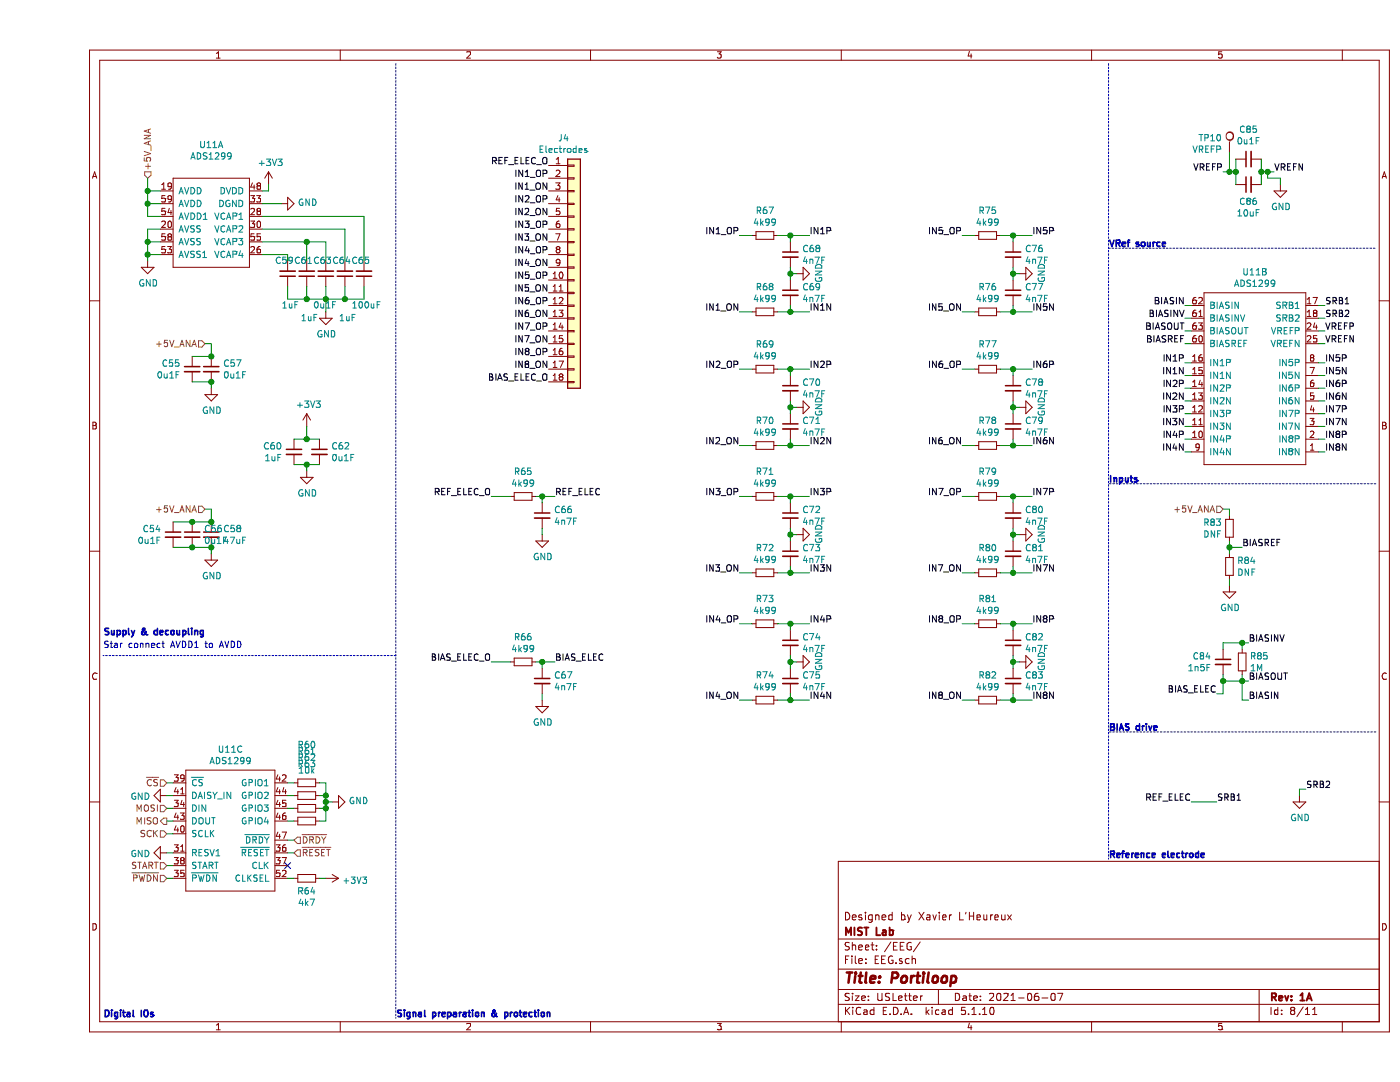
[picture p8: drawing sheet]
EESchema Schematic File Version 4
EELAYER 30 0
EELAYER END
$Descr USLetter 11000 8500
encoding utf-8
Sheet 8 11
Title "Portiloop"
Date "2021-06-07"
Rev "1A"
Comp "MIST Lab"
Comment1 "Designed by Xavier L'Heureux"
Comment2 ""
Comment3 ""
Comment4 ""
$EndDescr
$Comp
L components:ADS1299 U11
U 1 1
P 1350 1750
F 0 "U11" H 1350 2365 50  0000 C CNN
F 1 "ADS1299" H 1350 2274 50  0000 C CNN
F 2 "Package_QFP:TQFP-64_10x10mm_P0.5mm" H 1500 2000 50  0001 C CNN
F 3 "" H 1500 2000 50  0001 C CNN
	1    1350 1750
	1    0    0    -1  
$EndComp
$Comp
L components:ADS1299 U11
U 2 1
P 9550 2950
F 0 "U11" H 9550 3765 50  0000 C CNN
F 1 "ADS1299" H 9550 3674 50  0000 C CNN
F 2 "Package_QFP:TQFP-64_10x10mm_P0.5mm" H 9700 3200 50  0001 C CNN
F 3 "" H 9700 3200 50  0001 C CNN
	2    9550 2950
	1    0    0    -1  
$EndComp
$Comp
L components:ADS1299 U11
U 3 1
P 1500 6650
F 0 "U11" H 1500 7415 50  0000 C CNN
F 1 "ADS1299" H 1500 7324 50  0000 C CNN
F 2 "Package_QFP:TQFP-64_10x10mm_P0.5mm" H 1650 6900 50  0001 C CNN
F 3 "" H 1650 6900 50  0001 C CNN
	3    1500 6650
	1    0    0    -1  
$EndComp
$Comp
L Device:C_Small C58
U 1 1
P 1350 4200
F 0 "C58" H 1442 4246 50  0000 L CNN
F 1 "47uF" H 1442 4155 50  0000 L CNN
F 2 "Capacitor_SMD:C_1210_3225Metric" H 1350 4200 50  0001 C CNN
F 3 "~" H 1350 4200 50  0001 C CNN
	1    1350 4200
	1    0    0    -1  
$EndComp
Wire Wire Line
	1800 1450 1800 1500
Wire Wire Line
	1800 1500 1750 1500
$Comp
L power:GND #PWR089
U 1 1
P 1900 1600
F 0 "#PWR089" H 1900 1350 50  0001 C CNN
F 1 "GND" V 1905 1472 50  0000 R CNN
F 2 "" H 1900 1600 50  0001 C CNN
F 3 "" H 1900 1600 50  0001 C CNN
	1    1900 1600
	0    -1   -1   0   
$EndComp
Wire Wire Line
	1900 1600 1750 1600
Wire Wire Line
	850  2050 850  2000
Wire Wire Line
	850  2000 950  2000
Wire Wire Line
	850  2000 850  1900
Wire Wire Line
	850  1900 950  1900
Connection ~ 850  2000
Wire Wire Line
	850  1900 850  1800
Wire Wire Line
	850  1800 950  1800
Connection ~ 850  1900
Wire Wire Line
	850  1500 850  1600
Wire Wire Line
	850  1700 950  1700
Connection ~ 850  1500
Wire Wire Line
	850  1500 950  1500
Wire Wire Line
	950  1600 850  1600
Connection ~ 850  1600
Wire Wire Line
	850  1600 850  1700
$Comp
L Device:C_Small C64
U 1 1
P 2400 2150
F 0 "C64" H 2500 2050 50  0000 R CNN
F 1 "1uF" H 2450 2500 50  0000 R CNN
F 2 "Capacitor_SMD:C_0201_0603Metric" H 2400 2150 50  0001 C CNN
F 3 "~" H 2400 2150 50  0001 C CNN
	1    2400 2150
	-1   0    0    1   
$EndComp
Wire Wire Line
	2400 2350 2400 2250
$Comp
L Device:C_Small C63
U 1 1
P 2250 2150
F 0 "C63" H 2350 2050 50  0000 R CNN
F 1 "0u1F" H 2350 2400 50  0000 R CNN
F 2 "Capacitor_SMD:C_0201_0603Metric" H 2250 2150 50  0001 C CNN
F 3 "~" H 2250 2150 50  0001 C CNN
	1    2250 2150
	-1   0    0    1   
$EndComp
$Comp
L Device:C_Small C61
U 1 1
P 2100 2150
F 0 "C61" H 2200 2050 50  0000 R CNN
F 1 "1uF" H 2150 2500 50  0000 R CNN
F 2 "Capacitor_SMD:C_0201_0603Metric" H 2100 2150 50  0001 C CNN
F 3 "~" H 2100 2150 50  0001 C CNN
	1    2100 2150
	-1   0    0    1   
$EndComp
Wire Wire Line
	2100 2350 2100 2250
$Comp
L Device:C_Small C59
U 1 1
P 1950 2150
F 0 "C59" H 2050 2050 50  0000 R CNN
F 1 "1uF" H 2000 2400 50  0000 R CNN
F 2 "Capacitor_SMD:C_0201_0603Metric" H 1950 2150 50  0001 C CNN
F 3 "~" H 1950 2150 50  0001 C CNN
	1    1950 2150
	-1   0    0    1   
$EndComp
Wire Wire Line
	1950 2350 1950 2250
$Comp
L Device:C_Small C65
U 1 1
P 2550 2150
F 0 "C65" H 2650 2050 50  0000 R CNN
F 1 "100uF" H 2650 2400 50  0000 R CNN
F 2 "Capacitor_SMD:C_1210_3225Metric" H 2550 2150 50  0001 C CNN
F 3 "~" H 2550 2150 50  0001 C CNN
	1    2550 2150
	-1   0    0    1   
$EndComp
Wire Wire Line
	2550 2350 2550 2250
Wire Wire Line
	2250 2450 2250 2350
Wire Wire Line
	2250 2350 2100 2350
Connection ~ 2100 2350
Wire Wire Line
	2100 2350 1950 2350
Wire Wire Line
	2250 2350 2400 2350
Connection ~ 2250 2350
Connection ~ 2400 2350
Wire Wire Line
	2400 2350 2550 2350
Wire Wire Line
	2250 2350 2250 2250
Wire Wire Line
	1950 2050 1950 2000
Wire Wire Line
	1750 2000 1950 2000
Wire Wire Line
	2100 1900 2100 2050
Wire Wire Line
	1750 1900 2100 1900
Wire Wire Line
	2100 1900 2250 1900
Wire Wire Line
	2250 1900 2250 2050
Connection ~ 2100 1900
Wire Wire Line
	2400 1800 2400 2050
Wire Wire Line
	1750 1800 2400 1800
Wire Wire Line
	2550 1700 2550 2050
Wire Wire Line
	1750 1700 2550 1700
Text HLabel 850  1400 1    50   Input ~ 0
+5V_ANA
Text HLabel 1300 4000 0    50   Input ~ 0
+5V_ANA
Wire Wire Line
	1300 4000 1350 4000
Wire Wire Line
	1350 4350 1350 4300
$Comp
L Device:C_Small C62
U 1 1
P 2200 3550
F 0 "C62" H 2292 3596 50  0000 L CNN
F 1 "0u1F" H 2292 3505 50  0000 L CNN
F 2 "Capacitor_SMD:C_0201_0603Metric" H 2200 3550 50  0001 C CNN
F 3 "~" H 2200 3550 50  0001 C CNN
	1    2200 3550
	1    0    0    -1  
$EndComp
$Comp
L Device:C_Small C60
U 1 1
P 2000 3550
F 0 "C60" H 1908 3596 50  0000 R CNN
F 1 "1uF" H 1908 3505 50  0000 R CNN
F 2 "Capacitor_SMD:C_0201_0603Metric" H 2000 3550 50  0001 C CNN
F 3 "~" H 2000 3550 50  0001 C CNN
	1    2000 3550
	1    0    0    -1  
$EndComp
Wire Wire Line
	2100 3350 2100 3450
Wire Wire Line
	2100 3450 2000 3450
Connection ~ 2100 3450
Wire Wire Line
	2100 3700 2100 3650
Wire Wire Line
	2100 3650 2000 3650
Connection ~ 2100 3650
Wire Wire Line
	2100 3650 2200 3650
Wire Wire Line
	2100 3450 2200 3450
$Comp
L power:GND #PWR091
U 1 1
P 2100 3700
F 0 "#PWR091" H 2100 3450 50  0001 C CNN
F 1 "GND" H 2105 3527 50  0000 C CNN
F 2 "" H 2100 3700 50  0001 C CNN
F 3 "" H 2100 3700 50  0001 C CNN
	1    2100 3700
	1    0    0    -1  
$EndComp
$Comp
L Device:C_Small C85
U 1 1
P 9500 1250
F 0 "C85" V 9729 1250 50  0000 C CNN
F 1 "0u1F" V 9638 1250 50  0000 C CNN
F 2 "Capacitor_SMD:C_0201_0603Metric" H 9500 1250 50  0001 C CNN
F 3 "~" H 9500 1250 50  0001 C CNN
	1    9500 1250
	0    -1   -1   0   
$EndComp
$Comp
L Device:C_Small C86
U 1 1
P 9500 1450
F 0 "C86" V 9363 1450 50  0000 C CNN
F 1 "10uF" V 9272 1450 50  0000 C CNN
F 2 "Capacitor_SMD:C_0603_1608Metric" H 9500 1450 50  0001 C CNN
F 3 "~" H 9500 1450 50  0001 C CNN
	1    9500 1450
	0    -1   -1   0   
$EndComp
Wire Wire Line
	9300 1350 9350 1350
Wire Wire Line
	9400 1350 9400 1450
Connection ~ 9400 1350
Wire Wire Line
	9600 1350 9600 1450
Connection ~ 9600 1350
Wire Wire Line
	9600 1350 9600 1250
Wire Wire Line
	9400 1350 9400 1250
Text Label 9300 1350 2    50   ~ 0
VREFP
Text Label 9700 1350 0    50   ~ 0
VREFN
Wire Wire Line
	9600 1350 9650 1350
Text Label 10100 2700 0    50   ~ 0
VREFN
Text Label 10100 2600 0    50   ~ 0
VREFP
Connection ~ 9650 1350
Wire Wire Line
	9650 1350 9700 1350
Wire Wire Line
	9650 1400 9750 1400
Wire Wire Line
	9750 1400 9750 1450
Wire Wire Line
	9650 1400 9650 1350
$Comp
L Connector:TestPoint TP10
U 1 1
P 9350 1200
F 0 "TP10" H 9293 1318 50  0000 R CNN
F 1 "VREFP" H 9293 1227 50  0000 R CNN
F 2 "TestPoint:TestPoint_Pad_D1.0mm" H 9550 1200 50  0001 C CNN
F 3 "~" H 9550 1200 50  0001 C CNN
	1    9350 1200
	1    0    0    -1  
$EndComp
Wire Wire Line
	9350 1200 9350 1350
Connection ~ 9350 1350
Wire Wire Line
	9350 1350 9400 1350
$Comp
L Device:R_Small R60
U 1 1
P 2100 6150
F 0 "R60" V 1800 6150 50  0000 C CNN
F 1 "10k" V 2000 6150 50  0000 C CNN
F 2 "Resistor_SMD:R_0603_1608Metric" H 2100 6150 50  0001 C CNN
F 3 "~" H 2100 6150 50  0001 C CNN
	1    2100 6150
	0    1    1    0   
$EndComp
Wire Wire Line
	2000 6150 1950 6150
Wire Wire Line
	2250 6150 2200 6150
$Comp
L Device:R_Small R61
U 1 1
P 2100 6250
F 0 "R61" V 1750 6250 50  0000 C CNN
F 1 "10k" V 1995 6250 50  0001 C CNN
F 2 "Resistor_SMD:R_0603_1608Metric" H 2100 6250 50  0001 C CNN
F 3 "~" H 2100 6250 50  0001 C CNN
	1    2100 6250
	0    1    1    0   
$EndComp
Wire Wire Line
	2000 6250 1950 6250
$Comp
L power:GND #PWR094
U 1 1
P 2300 6300
F 0 "#PWR094" H 2300 6050 50  0001 C CNN
F 1 "GND" V 2305 6172 50  0000 R CNN
F 2 "" H 2300 6300 50  0001 C CNN
F 3 "" H 2300 6300 50  0001 C CNN
	1    2300 6300
	0    -1   -1   0   
$EndComp
Wire Wire Line
	2250 6250 2200 6250
Wire Wire Line
	2000 6350 1950 6350
Wire Wire Line
	2250 6350 2200 6350
$Comp
L Device:R_Small R63
U 1 1
P 2100 6450
F 0 "R63" V 1650 6450 50  0000 C CNN
F 1 "10k" V 1995 6450 50  0001 C CNN
F 2 "Resistor_SMD:R_0603_1608Metric" H 2100 6450 50  0001 C CNN
F 3 "~" H 2100 6450 50  0001 C CNN
	1    2100 6450
	0    1    1    0   
$EndComp
Wire Wire Line
	2000 6450 1950 6450
Wire Wire Line
	2250 6450 2200 6450
Wire Wire Line
	2300 6300 2250 6300
Wire Wire Line
	2250 6300 2250 6350
Connection ~ 2250 6350
Wire Wire Line
	2250 6350 2250 6450
Wire Wire Line
	2250 6300 2250 6250
Connection ~ 2250 6300
Connection ~ 2250 6250
Wire Wire Line
	2250 6250 2250 6150
$Comp
L power:GND #PWR085
U 1 1
P 1000 6700
F 0 "#PWR085" H 1000 6450 50  0001 C CNN
F 1 "GND" V 1005 6572 50  0000 R CNN
F 2 "" H 1000 6700 50  0001 C CNN
F 3 "" H 1000 6700 50  0001 C CNN
	1    1000 6700
	0    1    1    0   
$EndComp
Wire Wire Line
	1000 6700 1050 6700
Text HLabel 1000 6150 0    50   Input ~ 0
~CS~
Wire Wire Line
	1000 6150 1050 6150
Wire Wire Line
	1000 6350 1050 6350
Text HLabel 1000 6450 0    50   Output ~ 0
MISO
Wire Wire Line
	1000 6450 1050 6450
Text HLabel 1000 6550 0    50   Input ~ 0
SCK
Wire Wire Line
	1000 6550 1050 6550
$Comp
L power:GND #PWR084
U 1 1
P 1000 6250
F 0 "#PWR084" H 1000 6000 50  0001 C CNN
F 1 "GND" V 1005 6122 50  0000 R CNN
F 2 "" H 1000 6250 50  0001 C CNN
F 3 "" H 1000 6250 50  0001 C CNN
	1    1000 6250
	0    1    1    0   
$EndComp
Wire Wire Line
	1000 6250 1050 6250
Text HLabel 1000 6800 0    50   Input ~ 0
START
Wire Wire Line
	1000 6800 1050 6800
Text HLabel 1000 6900 0    50   Input ~ 0
~PWDN~
Wire Wire Line
	1000 6900 1050 6900
Wire Wire Line
	2000 6900 1950 6900
$Comp
L Device:R_Small R64
U 1 1
P 2100 6900
F 0 "R64" V 1996 6900 50  0000 C CNN
F 1 "4k7" V 1905 6900 50  0000 C CNN
F 2 "Resistor_SMD:R_0201_0603Metric" H 2100 6900 50  0001 C CNN
F 3 "~" H 2100 6900 50  0001 C CNN
	1    2100 6900
	0    -1   -1   0   
$EndComp
Text Label 9000 2700 2    50   ~ 0
BIASREF
Wire Wire Line
	9000 2700 9050 2700
Wire Wire Line
	9000 2600 9050 2600
Text Label 9000 2600 2    50   ~ 0
BIASOUT
Text Label 9000 2500 2    50   ~ 0
BIASINV
Wire Wire Line
	9000 2500 9050 2500
Wire Wire Line
	9000 2400 9050 2400
Text Label 9000 2400 2    50   ~ 0
BIASIN
Wire Wire Line
	10100 2700 10050 2700
Wire Wire Line
	10050 2600 10100 2600
Text Label 10100 2500 0    50   ~ 0
SRB2
Text Label 10100 2400 0    50   ~ 0
SRB1
Wire Wire Line
	10100 2400 10050 2400
Wire Wire Line
	10050 2500 10100 2500
Text HLabel 9300 4000 0    50   Input ~ 0
+5V_ANA
$Comp
L Device:R_Small R83
U 1 1
P 9350 4150
F 0 "R83" H 9292 4196 50  0000 R CNN
F 1 "DNF" H 9292 4105 50  0000 R CNN
F 2 "Resistor_SMD:R_0603_1608Metric" H 9350 4150 50  0001 C CNN
F 3 "~" H 9350 4150 50  0001 C CNN
	1    9350 4150
	1    0    0    -1  
$EndComp
$Comp
L Device:R_Small R84
U 1 1
P 9350 4450
F 0 "R84" H 9409 4496 50  0000 L CNN
F 1 "DNF" H 9409 4405 50  0000 L CNN
F 2 "Resistor_SMD:R_0603_1608Metric" H 9350 4450 50  0001 C CNN
F 3 "~" H 9350 4450 50  0001 C CNN
	1    9350 4450
	1    0    0    -1  
$EndComp
Wire Wire Line
	9350 4600 9350 4550
Wire Wire Line
	9350 4350 9350 4300
Wire Wire Line
	9350 4050 9350 4000
Wire Wire Line
	9350 4000 9300 4000
Text Label 9450 4300 0    50   ~ 0
BIASREF
Wire Wire Line
	9450 4300 9350 4300
Connection ~ 9350 4300
Wire Wire Line
	9350 4300 9350 4250
Text Label 9500 5050 0    50   ~ 0
BIASINV
Text Label 9500 5350 0    50   ~ 0
BIASOUT
Text Label 9500 5500 0    50   ~ 0
BIASIN
$Comp
L Device:R_Small R85
U 1 1
P 9450 5200
F 0 "R85" H 9509 5246 50  0000 L CNN
F 1 "1M" H 9509 5155 50  0000 L CNN
F 2 "Resistor_SMD:R_0603_1608Metric" H 9450 5200 50  0001 C CNN
F 3 "~" H 9450 5200 50  0001 C CNN
	1    9450 5200
	1    0    0    -1  
$EndComp
Wire Wire Line
	9500 5350 9450 5350
Wire Wire Line
	9450 5350 9450 5300
Wire Wire Line
	9450 5100 9450 5050
Wire Wire Line
	9450 5050 9500 5050
$Comp
L Device:C_Small C84
U 1 1
P 9300 5200
F 0 "C84" H 9209 5246 50  0000 R CNN
F 1 "1n5F" H 9209 5155 50  0000 R CNN
F 2 "Capacitor_SMD:C_0201_0603Metric" H 9300 5200 50  0001 C CNN
F 3 "~" H 9300 5200 50  0001 C CNN
	1    9300 5200
	1    0    0    -1  
$EndComp
Wire Wire Line
	9300 5300 9300 5350
Wire Wire Line
	9300 5350 9450 5350
Connection ~ 9450 5350
Wire Wire Line
	9450 5050 9300 5050
Wire Wire Line
	9300 5050 9300 5100
Connection ~ 9450 5050
$Comp
L Device:C_Small C66
U 1 1
P 3950 4050
F 0 "C66" H 4042 4096 50  0000 L CNN
F 1 "4n7F" H 4042 4005 50  0000 L CNN
F 2 "Capacitor_SMD:C_0201_0603Metric" H 3950 4050 50  0001 C CNN
F 3 "~" H 3950 4050 50  0001 C CNN
	1    3950 4050
	1    0    0    -1  
$EndComp
$Comp
L Device:R_Small R65
U 1 1
P 3800 3900
F 0 "R65" V 3604 3900 50  0000 C CNN
F 1 "4k99" V 3695 3900 50  0000 C CNN
F 2 "Resistor_SMD:R_0201_0603Metric" H 3800 3900 50  0001 C CNN
F 3 "~" H 3800 3900 50  0001 C CNN
	1    3800 3900
	0    1    1    0   
$EndComp
Text Label 9250 6300 0    50   ~ 0
SRB1
Wire Wire Line
	3950 3950 3950 3900
Wire Wire Line
	3950 3900 3900 3900
Wire Wire Line
	3950 3900 4050 3900
Connection ~ 3950 3900
Wire Wire Line
	3950 4200 3950 4150
Text Label 9050 6300 2    50   ~ 0
REF_ELEC
Wire Wire Line
	3550 3900 3700 3900
Text Label 9950 6200 0    50   ~ 0
SRB2
Wire Wire Line
	9900 6250 9900 6200
Wire Wire Line
	9900 6200 9950 6200
Text Label 9250 5450 2    50   ~ 0
BIAS_ELEC
Wire Wire Line
	9450 5350 9450 5500
Wire Wire Line
	9450 5500 9500 5500
Wire Notes Line
	10500 5750 8400 5750
Wire Notes Line
	10500 3800 8400 3800
Text Notes 8400 5750 0    50   ~ 10
BIAS drive
Text Notes 8400 6750 0    50   ~ 10
Reference electrode
Text Notes 8400 3800 0    50   ~ 10
Inputs
Wire Notes Line
	8400 1950 10500 1950
Text Notes 8400 1950 0    50   ~ 10
VRef source
Wire Wire Line
	850  1400 850  1500
Wire Notes Line
	2800 5150 500  5150
Text Notes 500  5000 0    50   ~ 10
Supply & decoupling
Text Notes 500  8000 0    50   ~ 10
Digital IOs
Text Notes 500  5100 0    50   ~ 0
Star connect AVDD1 to AVDD
Text Notes 2800 8000 0    50   ~ 10
Signal preparation & protection
$Comp
L Connector_Generic:Conn_01x18 J4
U 1 1
P 4200 2100
F 0 "J4" H 4118 3117 50  0000 C CNN
F 1 "Electrodes" H 4118 3026 50  0000 C CNN
F 2 "Connector_PinHeader_1.27mm:PinHeader_1x18_P1.27mm_Vertical" H 4200 2100 50  0001 C CNN
F 3 "~" H 4200 2100 50  0001 C CNN
	1    4200 2100
	1    0    0    -1  
$EndComp
Wire Wire Line
	9050 6300 9250 6300
Text Label 4050 3900 0    50   ~ 0
REF_ELEC
Text Label 3550 3900 2    50   ~ 0
REF_ELEC_O
Text Label 4000 1300 2    50   ~ 0
REF_ELEC_O
$Comp
L Device:C_Small C67
U 1 1
P 3950 5350
F 0 "C67" H 4042 5396 50  0000 L CNN
F 1 "4n7F" H 4042 5305 50  0000 L CNN
F 2 "Capacitor_SMD:C_0201_0603Metric" H 3950 5350 50  0001 C CNN
F 3 "~" H 3950 5350 50  0001 C CNN
	1    3950 5350
	1    0    0    -1  
$EndComp
$Comp
L Device:R_Small R66
U 1 1
P 3800 5200
F 0 "R66" V 3604 5200 50  0000 C CNN
F 1 "4k99" V 3695 5200 50  0000 C CNN
F 2 "Resistor_SMD:R_0201_0603Metric" H 3800 5200 50  0001 C CNN
F 3 "~" H 3800 5200 50  0001 C CNN
	1    3800 5200
	0    1    1    0   
$EndComp
Wire Wire Line
	3950 5250 3950 5200
Wire Wire Line
	3950 5200 3900 5200
Wire Wire Line
	3950 5200 4050 5200
Connection ~ 3950 5200
Wire Wire Line
	3950 5500 3950 5450
Wire Wire Line
	3550 5200 3700 5200
Text Label 4050 5200 0    50   ~ 0
BIAS_ELEC
Text Label 3550 5200 2    50   ~ 0
BIAS_ELEC_O
Wire Wire Line
	9250 5450 9300 5450
Wire Wire Line
	9300 5450 9300 5350
Connection ~ 9300 5350
Text Label 4000 3000 2    50   ~ 0
BIAS_ELEC_O
Text Label 9000 2850 2    50   ~ 0
IN1P
Text Label 9000 2950 2    50   ~ 0
IN1N
Text Label 9000 3050 2    50   ~ 0
IN2P
Text Label 9000 3150 2    50   ~ 0
IN2N
Text Label 9000 3250 2    50   ~ 0
IN3P
Text Label 9000 3350 2    50   ~ 0
IN3N
Text Label 9000 3450 2    50   ~ 0
IN4P
Text Label 9000 3550 2    50   ~ 0
IN4N
Wire Wire Line
	9000 2950 9050 2950
Wire Wire Line
	9050 2850 9000 2850
Wire Wire Line
	9000 3050 9050 3050
Wire Wire Line
	9050 3150 9000 3150
Wire Wire Line
	9000 3250 9050 3250
Wire Wire Line
	9050 3350 9000 3350
Wire Wire Line
	9000 3450 9050 3450
Wire Wire Line
	9050 3550 9000 3550
Text Label 10100 2850 0    50   ~ 0
IN5P
Text Label 10100 2950 0    50   ~ 0
IN5N
Text Label 10100 3050 0    50   ~ 0
IN6P
Text Label 10100 3150 0    50   ~ 0
IN6N
Text Label 10100 3250 0    50   ~ 0
IN7P
Text Label 10100 3350 0    50   ~ 0
IN7N
Text Label 10100 3450 0    50   ~ 0
IN8P
Text Label 10100 3550 0    50   ~ 0
IN8N
Wire Wire Line
	10100 2950 10050 2950
Wire Wire Line
	10050 2850 10100 2850
Wire Wire Line
	10100 3050 10050 3050
Wire Wire Line
	10050 3150 10100 3150
Wire Wire Line
	10100 3250 10050 3250
Wire Wire Line
	10050 3350 10100 3350
Wire Wire Line
	10100 3450 10050 3450
Wire Wire Line
	10050 3550 10100 3550
$Comp
L Device:R_Small R67
U 1 1
P 5700 1850
F 0 "R67" V 5504 1850 50  0000 C CNN
F 1 "4k99" V 5595 1850 50  0000 C CNN
F 2 "Resistor_SMD:R_0201_0603Metric" H 5700 1850 50  0001 C CNN
F 3 "~" H 5700 1850 50  0001 C CNN
	1    5700 1850
	0    1    1    0   
$EndComp
$Comp
L Device:R_Small R68
U 1 1
P 5700 2450
F 0 "R68" V 5504 2450 50  0000 C CNN
F 1 "4k99" V 5595 2450 50  0000 C CNN
F 2 "Resistor_SMD:R_0201_0603Metric" H 5700 2450 50  0001 C CNN
F 3 "~" H 5700 2450 50  0001 C CNN
	1    5700 2450
	0    1    1    0   
$EndComp
$Comp
L Device:C_Small C68
U 1 1
P 5900 2000
F 0 "C68" H 5992 2046 50  0000 L CNN
F 1 "4n7F" H 5992 1955 50  0000 L CNN
F 2 "Capacitor_SMD:C_0201_0603Metric" H 5900 2000 50  0001 C CNN
F 3 "~" H 5900 2000 50  0001 C CNN
	1    5900 2000
	1    0    0    -1  
$EndComp
$Comp
L Device:C_Small C69
U 1 1
P 5900 2300
F 0 "C69" H 5992 2346 50  0000 L CNN
F 1 "4n7F" H 5992 2255 50  0000 L CNN
F 2 "Capacitor_SMD:C_0201_0603Metric" H 5900 2300 50  0001 C CNN
F 3 "~" H 5900 2300 50  0001 C CNN
	1    5900 2300
	1    0    0    -1  
$EndComp
Text Label 5500 2450 2    50   ~ 0
IN1_ON
Wire Wire Line
	5500 2450 5600 2450
Text Label 6050 2450 0    50   ~ 0
IN1N
Wire Wire Line
	6050 2450 5900 2450
Connection ~ 5900 2450
Wire Wire Line
	5900 2450 5800 2450
Wire Wire Line
	5900 2200 5900 2150
Text Label 5500 1850 2    50   ~ 0
IN1_OP
Wire Wire Line
	5500 1850 5600 1850
Text Label 6050 1850 0    50   ~ 0
IN1P
Wire Wire Line
	6050 1850 5900 1850
Connection ~ 5900 1850
Wire Wire Line
	5900 1850 5800 1850
Wire Wire Line
	5950 2150 5900 2150
Connection ~ 5900 2150
Wire Wire Line
	5900 2150 5900 2100
Wire Wire Line
	5900 2450 5900 2400
Wire Wire Line
	5900 1900 5900 1850
$Comp
L Device:R_Small R69
U 1 1
P 5700 2900
F 0 "R69" V 5504 2900 50  0000 C CNN
F 1 "4k99" V 5595 2900 50  0000 C CNN
F 2 "Resistor_SMD:R_0201_0603Metric" H 5700 2900 50  0001 C CNN
F 3 "~" H 5700 2900 50  0001 C CNN
	1    5700 2900
	0    1    1    0   
$EndComp
$Comp
L Device:R_Small R70
U 1 1
P 5700 3500
F 0 "R70" V 5504 3500 50  0000 C CNN
F 1 "4k99" V 5595 3500 50  0000 C CNN
F 2 "Resistor_SMD:R_0201_0603Metric" H 5700 3500 50  0001 C CNN
F 3 "~" H 5700 3500 50  0001 C CNN
	1    5700 3500
	0    1    1    0   
$EndComp
$Comp
L Device:C_Small C70
U 1 1
P 5900 3050
F 0 "C70" H 5992 3096 50  0000 L CNN
F 1 "4n7F" H 5992 3005 50  0000 L CNN
F 2 "Capacitor_SMD:C_0201_0603Metric" H 5900 3050 50  0001 C CNN
F 3 "~" H 5900 3050 50  0001 C CNN
	1    5900 3050
	1    0    0    -1  
$EndComp
$Comp
L Device:C_Small C71
U 1 1
P 5900 3350
F 0 "C71" H 5992 3396 50  0000 L CNN
F 1 "4n7F" H 5992 3305 50  0000 L CNN
F 2 "Capacitor_SMD:C_0201_0603Metric" H 5900 3350 50  0001 C CNN
F 3 "~" H 5900 3350 50  0001 C CNN
	1    5900 3350
	1    0    0    -1  
$EndComp
Text Label 5500 3500 2    50   ~ 0
IN2_ON
Wire Wire Line
	5500 3500 5600 3500
Text Label 6050 3500 0    50   ~ 0
IN2N
Wire Wire Line
	6050 3500 5900 3500
Connection ~ 5900 3500
Wire Wire Line
	5900 3500 5800 3500
Wire Wire Line
	5900 3250 5900 3200
Text Label 5500 2900 2    50   ~ 0
IN2_OP
Wire Wire Line
	5500 2900 5600 2900
Text Label 6050 2900 0    50   ~ 0
IN2P
Wire Wire Line
	6050 2900 5900 2900
Connection ~ 5900 2900
Wire Wire Line
	5900 2900 5800 2900
Wire Wire Line
	5950 3200 5900 3200
Connection ~ 5900 3200
Wire Wire Line
	5900 3200 5900 3150
Wire Wire Line
	5900 3500 5900 3450
Wire Wire Line
	5900 2950 5900 2900
$Comp
L Device:R_Small R71
U 1 1
P 5700 3900
F 0 "R71" V 5504 3900 50  0000 C CNN
F 1 "4k99" V 5595 3900 50  0000 C CNN
F 2 "Resistor_SMD:R_0201_0603Metric" H 5700 3900 50  0001 C CNN
F 3 "~" H 5700 3900 50  0001 C CNN
	1    5700 3900
	0    1    1    0   
$EndComp
$Comp
L Device:R_Small R72
U 1 1
P 5700 4500
F 0 "R72" V 5504 4500 50  0000 C CNN
F 1 "4k99" V 5595 4500 50  0000 C CNN
F 2 "Resistor_SMD:R_0201_0603Metric" H 5700 4500 50  0001 C CNN
F 3 "~" H 5700 4500 50  0001 C CNN
	1    5700 4500
	0    1    1    0   
$EndComp
$Comp
L Device:C_Small C72
U 1 1
P 5900 4050
F 0 "C72" H 5992 4096 50  0000 L CNN
F 1 "4n7F" H 5992 4005 50  0000 L CNN
F 2 "Capacitor_SMD:C_0201_0603Metric" H 5900 4050 50  0001 C CNN
F 3 "~" H 5900 4050 50  0001 C CNN
	1    5900 4050
	1    0    0    -1  
$EndComp
$Comp
L Device:C_Small C73
U 1 1
P 5900 4350
F 0 "C73" H 5992 4396 50  0000 L CNN
F 1 "4n7F" H 5992 4305 50  0000 L CNN
F 2 "Capacitor_SMD:C_0201_0603Metric" H 5900 4350 50  0001 C CNN
F 3 "~" H 5900 4350 50  0001 C CNN
	1    5900 4350
	1    0    0    -1  
$EndComp
Text Label 5500 4500 2    50   ~ 0
IN3_ON
Wire Wire Line
	5500 4500 5600 4500
Text Label 6050 4500 0    50   ~ 0
IN3N
Wire Wire Line
	6050 4500 5900 4500
Connection ~ 5900 4500
Wire Wire Line
	5900 4500 5800 4500
Wire Wire Line
	5900 4250 5900 4200
Text Label 5500 3900 2    50   ~ 0
IN3_OP
Wire Wire Line
	5500 3900 5600 3900
Text Label 6050 3900 0    50   ~ 0
IN3P
Wire Wire Line
	6050 3900 5900 3900
Connection ~ 5900 3900
Wire Wire Line
	5900 3900 5800 3900
Wire Wire Line
	5950 4200 5900 4200
Connection ~ 5900 4200
Wire Wire Line
	5900 4200 5900 4150
Wire Wire Line
	5900 4500 5900 4450
Wire Wire Line
	5900 3950 5900 3900
$Comp
L Device:R_Small R73
U 1 1
P 5700 4900
F 0 "R73" V 5504 4900 50  0000 C CNN
F 1 "4k99" V 5595 4900 50  0000 C CNN
F 2 "Resistor_SMD:R_0201_0603Metric" H 5700 4900 50  0001 C CNN
F 3 "~" H 5700 4900 50  0001 C CNN
	1    5700 4900
	0    1    1    0   
$EndComp
$Comp
L Device:R_Small R74
U 1 1
P 5700 5500
F 0 "R74" V 5504 5500 50  0000 C CNN
F 1 "4k99" V 5595 5500 50  0000 C CNN
F 2 "Resistor_SMD:R_0201_0603Metric" H 5700 5500 50  0001 C CNN
F 3 "~" H 5700 5500 50  0001 C CNN
	1    5700 5500
	0    1    1    0   
$EndComp
$Comp
L Device:C_Small C74
U 1 1
P 5900 5050
F 0 "C74" H 5992 5096 50  0000 L CNN
F 1 "4n7F" H 5992 5005 50  0000 L CNN
F 2 "Capacitor_SMD:C_0201_0603Metric" H 5900 5050 50  0001 C CNN
F 3 "~" H 5900 5050 50  0001 C CNN
	1    5900 5050
	1    0    0    -1  
$EndComp
$Comp
L Device:C_Small C75
U 1 1
P 5900 5350
F 0 "C75" H 5992 5396 50  0000 L CNN
F 1 "4n7F" H 5992 5305 50  0000 L CNN
F 2 "Capacitor_SMD:C_0201_0603Metric" H 5900 5350 50  0001 C CNN
F 3 "~" H 5900 5350 50  0001 C CNN
	1    5900 5350
	1    0    0    -1  
$EndComp
Text Label 5500 5500 2    50   ~ 0
IN4_ON
Wire Wire Line
	5500 5500 5600 5500
Text Label 6050 5500 0    50   ~ 0
IN4N
Wire Wire Line
	6050 5500 5900 5500
Connection ~ 5900 5500
Wire Wire Line
	5900 5500 5800 5500
Wire Wire Line
	5900 5250 5900 5200
Text Label 5500 4900 2    50   ~ 0
IN4_OP
Wire Wire Line
	5500 4900 5600 4900
Text Label 6050 4900 0    50   ~ 0
IN4P
Wire Wire Line
	6050 4900 5900 4900
Connection ~ 5900 4900
Wire Wire Line
	5900 4900 5800 4900
Wire Wire Line
	5950 5200 5900 5200
Connection ~ 5900 5200
Wire Wire Line
	5900 5200 5900 5150
Wire Wire Line
	5900 5500 5900 5450
Wire Wire Line
	5900 4950 5900 4900
$Comp
L Device:R_Small R75
U 1 1
P 7450 1850
F 0 "R75" V 7254 1850 50  0000 C CNN
F 1 "4k99" V 7345 1850 50  0000 C CNN
F 2 "Resistor_SMD:R_0201_0603Metric" H 7450 1850 50  0001 C CNN
F 3 "~" H 7450 1850 50  0001 C CNN
	1    7450 1850
	0    1    1    0   
$EndComp
$Comp
L Device:R_Small R76
U 1 1
P 7450 2450
F 0 "R76" V 7254 2450 50  0000 C CNN
F 1 "4k99" V 7345 2450 50  0000 C CNN
F 2 "Resistor_SMD:R_0201_0603Metric" H 7450 2450 50  0001 C CNN
F 3 "~" H 7450 2450 50  0001 C CNN
	1    7450 2450
	0    1    1    0   
$EndComp
$Comp
L Device:C_Small C76
U 1 1
P 7650 2000
F 0 "C76" H 7742 2046 50  0000 L CNN
F 1 "4n7F" H 7742 1955 50  0000 L CNN
F 2 "Capacitor_SMD:C_0201_0603Metric" H 7650 2000 50  0001 C CNN
F 3 "~" H 7650 2000 50  0001 C CNN
	1    7650 2000
	1    0    0    -1  
$EndComp
$Comp
L Device:C_Small C77
U 1 1
P 7650 2300
F 0 "C77" H 7742 2346 50  0000 L CNN
F 1 "4n7F" H 7742 2255 50  0000 L CNN
F 2 "Capacitor_SMD:C_0201_0603Metric" H 7650 2300 50  0001 C CNN
F 3 "~" H 7650 2300 50  0001 C CNN
	1    7650 2300
	1    0    0    -1  
$EndComp
Text Label 7250 2450 2    50   ~ 0
IN5_ON
Wire Wire Line
	7250 2450 7350 2450
Text Label 7800 2450 0    50   ~ 0
IN5N
Wire Wire Line
	7800 2450 7650 2450
Connection ~ 7650 2450
Wire Wire Line
	7650 2450 7550 2450
Wire Wire Line
	7650 2200 7650 2150
Text Label 7250 1850 2    50   ~ 0
IN5_OP
Wire Wire Line
	7250 1850 7350 1850
Text Label 7800 1850 0    50   ~ 0
IN5P
Wire Wire Line
	7800 1850 7650 1850
Connection ~ 7650 1850
Wire Wire Line
	7650 1850 7550 1850
Wire Wire Line
	7700 2150 7650 2150
Connection ~ 7650 2150
Wire Wire Line
	7650 2150 7650 2100
Wire Wire Line
	7650 2450 7650 2400
Wire Wire Line
	7650 1900 7650 1850
$Comp
L Device:R_Small R77
U 1 1
P 7450 2900
F 0 "R77" V 7254 2900 50  0000 C CNN
F 1 "4k99" V 7345 2900 50  0000 C CNN
F 2 "Resistor_SMD:R_0201_0603Metric" H 7450 2900 50  0001 C CNN
F 3 "~" H 7450 2900 50  0001 C CNN
	1    7450 2900
	0    1    1    0   
$EndComp
$Comp
L Device:R_Small R78
U 1 1
P 7450 3500
F 0 "R78" V 7254 3500 50  0000 C CNN
F 1 "4k99" V 7345 3500 50  0000 C CNN
F 2 "Resistor_SMD:R_0201_0603Metric" H 7450 3500 50  0001 C CNN
F 3 "~" H 7450 3500 50  0001 C CNN
	1    7450 3500
	0    1    1    0   
$EndComp
$Comp
L Device:C_Small C78
U 1 1
P 7650 3050
F 0 "C78" H 7742 3096 50  0000 L CNN
F 1 "4n7F" H 7742 3005 50  0000 L CNN
F 2 "Capacitor_SMD:C_0201_0603Metric" H 7650 3050 50  0001 C CNN
F 3 "~" H 7650 3050 50  0001 C CNN
	1    7650 3050
	1    0    0    -1  
$EndComp
$Comp
L Device:C_Small C79
U 1 1
P 7650 3350
F 0 "C79" H 7742 3396 50  0000 L CNN
F 1 "4n7F" H 7742 3305 50  0000 L CNN
F 2 "Capacitor_SMD:C_0201_0603Metric" H 7650 3350 50  0001 C CNN
F 3 "~" H 7650 3350 50  0001 C CNN
	1    7650 3350
	1    0    0    -1  
$EndComp
Text Label 7250 3500 2    50   ~ 0
IN6_ON
Wire Wire Line
	7250 3500 7350 3500
Text Label 7800 3500 0    50   ~ 0
IN6N
Wire Wire Line
	7800 3500 7650 3500
Connection ~ 7650 3500
Wire Wire Line
	7650 3500 7550 3500
Wire Wire Line
	7650 3250 7650 3200
Text Label 7250 2900 2    50   ~ 0
IN6_OP
Wire Wire Line
	7250 2900 7350 2900
Text Label 7800 2900 0    50   ~ 0
IN6P
Wire Wire Line
	7800 2900 7650 2900
Connection ~ 7650 2900
Wire Wire Line
	7650 2900 7550 2900
Wire Wire Line
	7700 3200 7650 3200
Connection ~ 7650 3200
Wire Wire Line
	7650 3200 7650 3150
Wire Wire Line
	7650 3500 7650 3450
Wire Wire Line
	7650 2950 7650 2900
$Comp
L Device:R_Small R79
U 1 1
P 7450 3900
F 0 "R79" V 7254 3900 50  0000 C CNN
F 1 "4k99" V 7345 3900 50  0000 C CNN
F 2 "Resistor_SMD:R_0201_0603Metric" H 7450 3900 50  0001 C CNN
F 3 "~" H 7450 3900 50  0001 C CNN
	1    7450 3900
	0    1    1    0   
$EndComp
$Comp
L Device:R_Small R80
U 1 1
P 7450 4500
F 0 "R80" V 7254 4500 50  0000 C CNN
F 1 "4k99" V 7345 4500 50  0000 C CNN
F 2 "Resistor_SMD:R_0201_0603Metric" H 7450 4500 50  0001 C CNN
F 3 "~" H 7450 4500 50  0001 C CNN
	1    7450 4500
	0    1    1    0   
$EndComp
$Comp
L Device:C_Small C80
U 1 1
P 7650 4050
F 0 "C80" H 7742 4096 50  0000 L CNN
F 1 "4n7F" H 7742 4005 50  0000 L CNN
F 2 "Capacitor_SMD:C_0201_0603Metric" H 7650 4050 50  0001 C CNN
F 3 "~" H 7650 4050 50  0001 C CNN
	1    7650 4050
	1    0    0    -1  
$EndComp
$Comp
L Device:C_Small C81
U 1 1
P 7650 4350
F 0 "C81" H 7742 4396 50  0000 L CNN
F 1 "4n7F" H 7742 4305 50  0000 L CNN
F 2 "Capacitor_SMD:C_0201_0603Metric" H 7650 4350 50  0001 C CNN
F 3 "~" H 7650 4350 50  0001 C CNN
	1    7650 4350
	1    0    0    -1  
$EndComp
Text Label 7250 4500 2    50   ~ 0
IN7_ON
Wire Wire Line
	7250 4500 7350 4500
Text Label 7800 4500 0    50   ~ 0
IN7N
Wire Wire Line
	7800 4500 7650 4500
Connection ~ 7650 4500
Wire Wire Line
	7650 4500 7550 4500
Wire Wire Line
	7650 4250 7650 4200
Text Label 7250 3900 2    50   ~ 0
IN7_OP
Wire Wire Line
	7250 3900 7350 3900
Text Label 7800 3900 0    50   ~ 0
IN7P
Wire Wire Line
	7800 3900 7650 3900
Connection ~ 7650 3900
Wire Wire Line
	7650 3900 7550 3900
Wire Wire Line
	7700 4200 7650 4200
Connection ~ 7650 4200
Wire Wire Line
	7650 4200 7650 4150
Wire Wire Line
	7650 4500 7650 4450
Wire Wire Line
	7650 3950 7650 3900
$Comp
L Device:R_Small R81
U 1 1
P 7450 4900
F 0 "R81" V 7254 4900 50  0000 C CNN
F 1 "4k99" V 7345 4900 50  0000 C CNN
F 2 "Resistor_SMD:R_0201_0603Metric" H 7450 4900 50  0001 C CNN
F 3 "~" H 7450 4900 50  0001 C CNN
	1    7450 4900
	0    1    1    0   
$EndComp
$Comp
L Device:R_Small R82
U 1 1
P 7450 5500
F 0 "R82" V 7254 5500 50  0000 C CNN
F 1 "4k99" V 7345 5500 50  0000 C CNN
F 2 "Resistor_SMD:R_0201_0603Metric" H 7450 5500 50  0001 C CNN
F 3 "~" H 7450 5500 50  0001 C CNN
	1    7450 5500
	0    1    1    0   
$EndComp
$Comp
L Device:C_Small C82
U 1 1
P 7650 5050
F 0 "C82" H 7742 5096 50  0000 L CNN
F 1 "4n7F" H 7742 5005 50  0000 L CNN
F 2 "Capacitor_SMD:C_0201_0603Metric" H 7650 5050 50  0001 C CNN
F 3 "~" H 7650 5050 50  0001 C CNN
	1    7650 5050
	1    0    0    -1  
$EndComp
$Comp
L Device:C_Small C83
U 1 1
P 7650 5350
F 0 "C83" H 7742 5396 50  0000 L CNN
F 1 "4n7F" H 7742 5305 50  0000 L CNN
F 2 "Capacitor_SMD:C_0201_0603Metric" H 7650 5350 50  0001 C CNN
F 3 "~" H 7650 5350 50  0001 C CNN
	1    7650 5350
	1    0    0    -1  
$EndComp
Text Label 7250 5500 2    50   ~ 0
IN8_ON
Wire Wire Line
	7250 5500 7350 5500
Text Label 7800 5500 0    50   ~ 0
IN8N
Wire Wire Line
	7800 5500 7650 5500
Connection ~ 7650 5500
Wire Wire Line
	7650 5500 7550 5500
Wire Wire Line
	7650 5250 7650 5200
Text Label 7250 4900 2    50   ~ 0
IN8_OP
Wire Wire Line
	7250 4900 7350 4900
Text Label 7800 4900 0    50   ~ 0
IN8P
Wire Wire Line
	7800 4900 7650 4900
Connection ~ 7650 4900
Wire Wire Line
	7650 4900 7550 4900
Wire Wire Line
	7700 5200 7650 5200
Connection ~ 7650 5200
Wire Wire Line
	7650 5200 7650 5150
Wire Wire Line
	7650 5500 7650 5450
Wire Wire Line
	7650 4950 7650 4900
Text Label 4000 1400 2    50   ~ 0
IN1_OP
Text Label 4000 1600 2    50   ~ 0
IN2_OP
Text Label 4000 1800 2    50   ~ 0
IN3_OP
Text Label 4000 2000 2    50   ~ 0
IN4_OP
Text Label 4000 2200 2    50   ~ 0
IN5_OP
Text Label 4000 2400 2    50   ~ 0
IN6_OP
Text Label 4000 2600 2    50   ~ 0
IN7_OP
Text Label 4000 2800 2    50   ~ 0
IN8_OP
Text Label 4000 1500 2    50   ~ 0
IN1_ON
Text Label 4000 1700 2    50   ~ 0
IN2_ON
Text Label 4000 1900 2    50   ~ 0
IN3_ON
Text Label 4000 2100 2    50   ~ 0
IN4_ON
Text Label 4000 2300 2    50   ~ 0
IN5_ON
Text Label 4000 2500 2    50   ~ 0
IN6_ON
Text Label 4000 2700 2    50   ~ 0
IN7_ON
Text Label 4000 2900 2    50   ~ 0
IN8_ON
$Comp
L Device:C_Small C56
U 1 1
P 1200 4200
F 0 "C56" H 1292 4246 50  0000 L CNN
F 1 "0u1F" H 1292 4155 50  0000 L CNN
F 2 "Capacitor_SMD:C_0201_0603Metric" H 1200 4200 50  0001 C CNN
F 3 "~" H 1200 4200 50  0001 C CNN
	1    1200 4200
	1    0    0    -1  
$EndComp
Wire Wire Line
	1200 4300 1350 4300
Connection ~ 1350 4300
Wire Wire Line
	1200 4100 1350 4100
Connection ~ 1350 4100
Wire Wire Line
	1350 4000 1350 4100
Text HLabel 2000 6700 2    50   Input ~ 0
~RESET~
Wire Wire Line
	2000 6700 1950 6700
Text HLabel 2000 6600 2    50   Input ~ 0
~DRDY~
Wire Wire Line
	2000 6600 1950 6600
Wire Notes Line
	2800 500  2800 8000
Wire Notes Line
	8400 500  8400 6750
Text HLabel 1000 6350 0    50   Input ~ 0
MOSI
$Comp
L power:GND #PWR087
U 1 1
P 1350 4350
F 0 "#PWR087" H 1350 4100 50  0001 C CNN
F 1 "GND" H 1355 4177 50  0000 C CNN
F 2 "" H 1350 4350 50  0001 C CNN
F 3 "" H 1350 4350 50  0001 C CNN
	1    1350 4350
	1    0    0    -1  
$EndComp
$Comp
L power:GND #PWR083
U 1 1
P 850 2050
F 0 "#PWR083" H 850 1800 50  0001 C CNN
F 1 "GND" H 855 1877 50  0000 C CNN
F 2 "" H 850 2050 50  0001 C CNN
F 3 "" H 850 2050 50  0001 C CNN
	1    850  2050
	1    0    0    -1  
$EndComp
$Comp
L power:GND #PWR092
U 1 1
P 2250 2450
F 0 "#PWR092" H 2250 2200 50  0001 C CNN
F 1 "GND" H 2255 2277 50  0000 C CNN
F 2 "" H 2250 2450 50  0001 C CNN
F 3 "" H 2250 2450 50  0001 C CNN
	1    2250 2450
	1    0    0    -1  
$EndComp
$Comp
L power:GND #PWR0100
U 1 1
P 5950 5200
F 0 "#PWR0100" H 5950 4950 50  0001 C CNN
F 1 "GND" H 5955 5027 50  0000 C CNN
F 2 "" H 5950 5200 50  0001 C CNN
F 3 "" H 5950 5200 50  0001 C CNN
	1    5950 5200
	0    -1   -1   0   
$EndComp
$Comp
L power:GND #PWR0104
U 1 1
P 7700 5200
F 0 "#PWR0104" H 7700 4950 50  0001 C CNN
F 1 "GND" H 7705 5027 50  0000 C CNN
F 2 "" H 7700 5200 50  0001 C CNN
F 3 "" H 7700 5200 50  0001 C CNN
	1    7700 5200
	0    -1   -1   0   
$EndComp
$Comp
L power:GND #PWR0103
U 1 1
P 7700 4200
F 0 "#PWR0103" H 7700 3950 50  0001 C CNN
F 1 "GND" H 7705 4027 50  0000 C CNN
F 2 "" H 7700 4200 50  0001 C CNN
F 3 "" H 7700 4200 50  0001 C CNN
	1    7700 4200
	0    -1   -1   0   
$EndComp
$Comp
L power:GND #PWR0102
U 1 1
P 7700 3200
F 0 "#PWR0102" H 7700 2950 50  0001 C CNN
F 1 "GND" H 7705 3027 50  0000 C CNN
F 2 "" H 7700 3200 50  0001 C CNN
F 3 "" H 7700 3200 50  0001 C CNN
	1    7700 3200
	0    -1   -1   0   
$EndComp
$Comp
L power:GND #PWR0101
U 1 1
P 7700 2150
F 0 "#PWR0101" H 7700 1900 50  0001 C CNN
F 1 "GND" H 7705 1977 50  0000 C CNN
F 2 "" H 7700 2150 50  0001 C CNN
F 3 "" H 7700 2150 50  0001 C CNN
	1    7700 2150
	0    -1   -1   0   
$EndComp
$Comp
L power:GND #PWR097
U 1 1
P 5950 2150
F 0 "#PWR097" H 5950 1900 50  0001 C CNN
F 1 "GND" H 5955 1977 50  0000 C CNN
F 2 "" H 5950 2150 50  0001 C CNN
F 3 "" H 5950 2150 50  0001 C CNN
	1    5950 2150
	0    -1   -1   0   
$EndComp
$Comp
L power:GND #PWR098
U 1 1
P 5950 3200
F 0 "#PWR098" H 5950 2950 50  0001 C CNN
F 1 "GND" H 5955 3027 50  0000 C CNN
F 2 "" H 5950 3200 50  0001 C CNN
F 3 "" H 5950 3200 50  0001 C CNN
	1    5950 3200
	0    -1   -1   0   
$EndComp
$Comp
L power:GND #PWR099
U 1 1
P 5950 4200
F 0 "#PWR099" H 5950 3950 50  0001 C CNN
F 1 "GND" H 5955 4027 50  0000 C CNN
F 2 "" H 5950 4200 50  0001 C CNN
F 3 "" H 5950 4200 50  0001 C CNN
	1    5950 4200
	0    -1   -1   0   
$EndComp
$Comp
L power:GND #PWR0106
U 1 1
P 9750 1450
F 0 "#PWR0106" H 9750 1200 50  0001 C CNN
F 1 "GND" H 9755 1277 50  0000 C CNN
F 2 "" H 9750 1450 50  0001 C CNN
F 3 "" H 9750 1450 50  0001 C CNN
	1    9750 1450
	1    0    0    -1  
$EndComp
$Comp
L power:GND #PWR0107
U 1 1
P 9900 6250
F 0 "#PWR0107" H 9900 6000 50  0001 C CNN
F 1 "GND" H 9905 6077 50  0000 C CNN
F 2 "" H 9900 6250 50  0001 C CNN
F 3 "" H 9900 6250 50  0001 C CNN
	1    9900 6250
	1    0    0    -1  
$EndComp
$Comp
L power:GND #PWR096
U 1 1
P 3950 5500
F 0 "#PWR096" H 3950 5250 50  0001 C CNN
F 1 "GND" H 3955 5327 50  0000 C CNN
F 2 "" H 3950 5500 50  0001 C CNN
F 3 "" H 3950 5500 50  0001 C CNN
	1    3950 5500
	1    0    0    -1  
$EndComp
$Comp
L power:GND #PWR095
U 1 1
P 3950 4200
F 0 "#PWR095" H 3950 3950 50  0001 C CNN
F 1 "GND" H 3955 4027 50  0000 C CNN
F 2 "" H 3950 4200 50  0001 C CNN
F 3 "" H 3950 4200 50  0001 C CNN
	1    3950 4200
	1    0    0    -1  
$EndComp
$Comp
L power:GND #PWR0105
U 1 1
P 9350 4600
F 0 "#PWR0105" H 9350 4350 50  0001 C CNN
F 1 "GND" H 9355 4427 50  0000 C CNN
F 2 "" H 9350 4600 50  0001 C CNN
F 3 "" H 9350 4600 50  0001 C CNN
	1    9350 4600
	1    0    0    -1  
$EndComp
$Comp
L Device:R_Small R62
U 1 1
P 2100 6350
F 0 "R62" V 1700 6350 50  0000 C CNN
F 1 "10k" V 1995 6350 50  0001 C CNN
F 2 "Resistor_SMD:R_0603_1608Metric" H 2100 6350 50  0001 C CNN
F 3 "~" H 2100 6350 50  0001 C CNN
	1    2100 6350
	0    1    1    0   
$EndComp
$Comp
L Device:C_Small C54
U 1 1
P 1050 4200
F 0 "C54" H 959 4246 50  0000 R CNN
F 1 "0u1F" H 959 4155 50  0000 R CNN
F 2 "Capacitor_SMD:C_0201_0603Metric" H 1050 4200 50  0001 C CNN
F 3 "~" H 1050 4200 50  0001 C CNN
	1    1050 4200
	1    0    0    -1  
$EndComp
Wire Wire Line
	1050 4300 1200 4300
Wire Wire Line
	1050 4100 1200 4100
Connection ~ 1200 4100
Connection ~ 1200 4300
Text HLabel 1300 2700 0    50   Input ~ 0
+5V_ANA
Wire Wire Line
	1300 2700 1350 2700
Wire Wire Line
	1350 3050 1350 3000
$Comp
L Device:C_Small C57
U 1 1
P 1350 2900
F 0 "C57" H 1442 2946 50  0000 L CNN
F 1 "0u1F" H 1442 2855 50  0000 L CNN
F 2 "Capacitor_SMD:C_0201_0603Metric" H 1350 2900 50  0001 C CNN
F 3 "~" H 1350 2900 50  0001 C CNN
	1    1350 2900
	1    0    0    -1  
$EndComp
Wire Wire Line
	1350 2700 1350 2800
$Comp
L power:GND #PWR086
U 1 1
P 1350 3050
F 0 "#PWR086" H 1350 2800 50  0001 C CNN
F 1 "GND" H 1355 2877 50  0000 C CNN
F 2 "" H 1350 3050 50  0001 C CNN
F 3 "" H 1350 3050 50  0001 C CNN
	1    1350 3050
	1    0    0    -1  
$EndComp
$Comp
L Device:C_Small C55
U 1 1
P 1200 2900
F 0 "C55" H 1109 2946 50  0000 R CNN
F 1 "0u1F" H 1109 2855 50  0000 R CNN
F 2 "Capacitor_SMD:C_0201_0603Metric" H 1200 2900 50  0001 C CNN
F 3 "~" H 1200 2900 50  0001 C CNN
	1    1200 2900
	1    0    0    -1  
$EndComp
Wire Wire Line
	1200 3000 1350 3000
Wire Wire Line
	1200 2800 1350 2800
Connection ~ 1350 2800
Connection ~ 1350 3000
$Comp
L power:+3V3 #PWR088
U 1 1
P 1800 1450
F 0 "#PWR088" H 1800 1300 50  0001 C CNN
F 1 "+3V3" H 1815 1623 50  0000 C CNN
F 2 "" H 1800 1450 50  0001 C CNN
F 3 "" H 1800 1450 50  0001 C CNN
	1    1800 1450
	1    0    0    -1  
$EndComp
$Comp
L power:+3V3 #PWR090
U 1 1
P 2100 3350
F 0 "#PWR090" H 2100 3200 50  0001 C CNN
F 1 "+3V3" H 2115 3523 50  0000 C CNN
F 2 "" H 2100 3350 50  0001 C CNN
F 3 "" H 2100 3350 50  0001 C CNN
	1    2100 3350
	1    0    0    -1  
$EndComp
$Comp
L power:+3V3 #PWR093
U 1 1
P 2250 6900
F 0 "#PWR093" H 2250 6750 50  0001 C CNN
F 1 "+3V3" V 2265 7028 50  0000 L CNN
F 2 "" H 2250 6900 50  0001 C CNN
F 3 "" H 2250 6900 50  0001 C CNN
	1    2250 6900
	0    1    1    0   
$EndComp
NoConn ~ 1950 6800
Wire Wire Line
	2250 6900 2200 6900
$EndSCHEMATC
